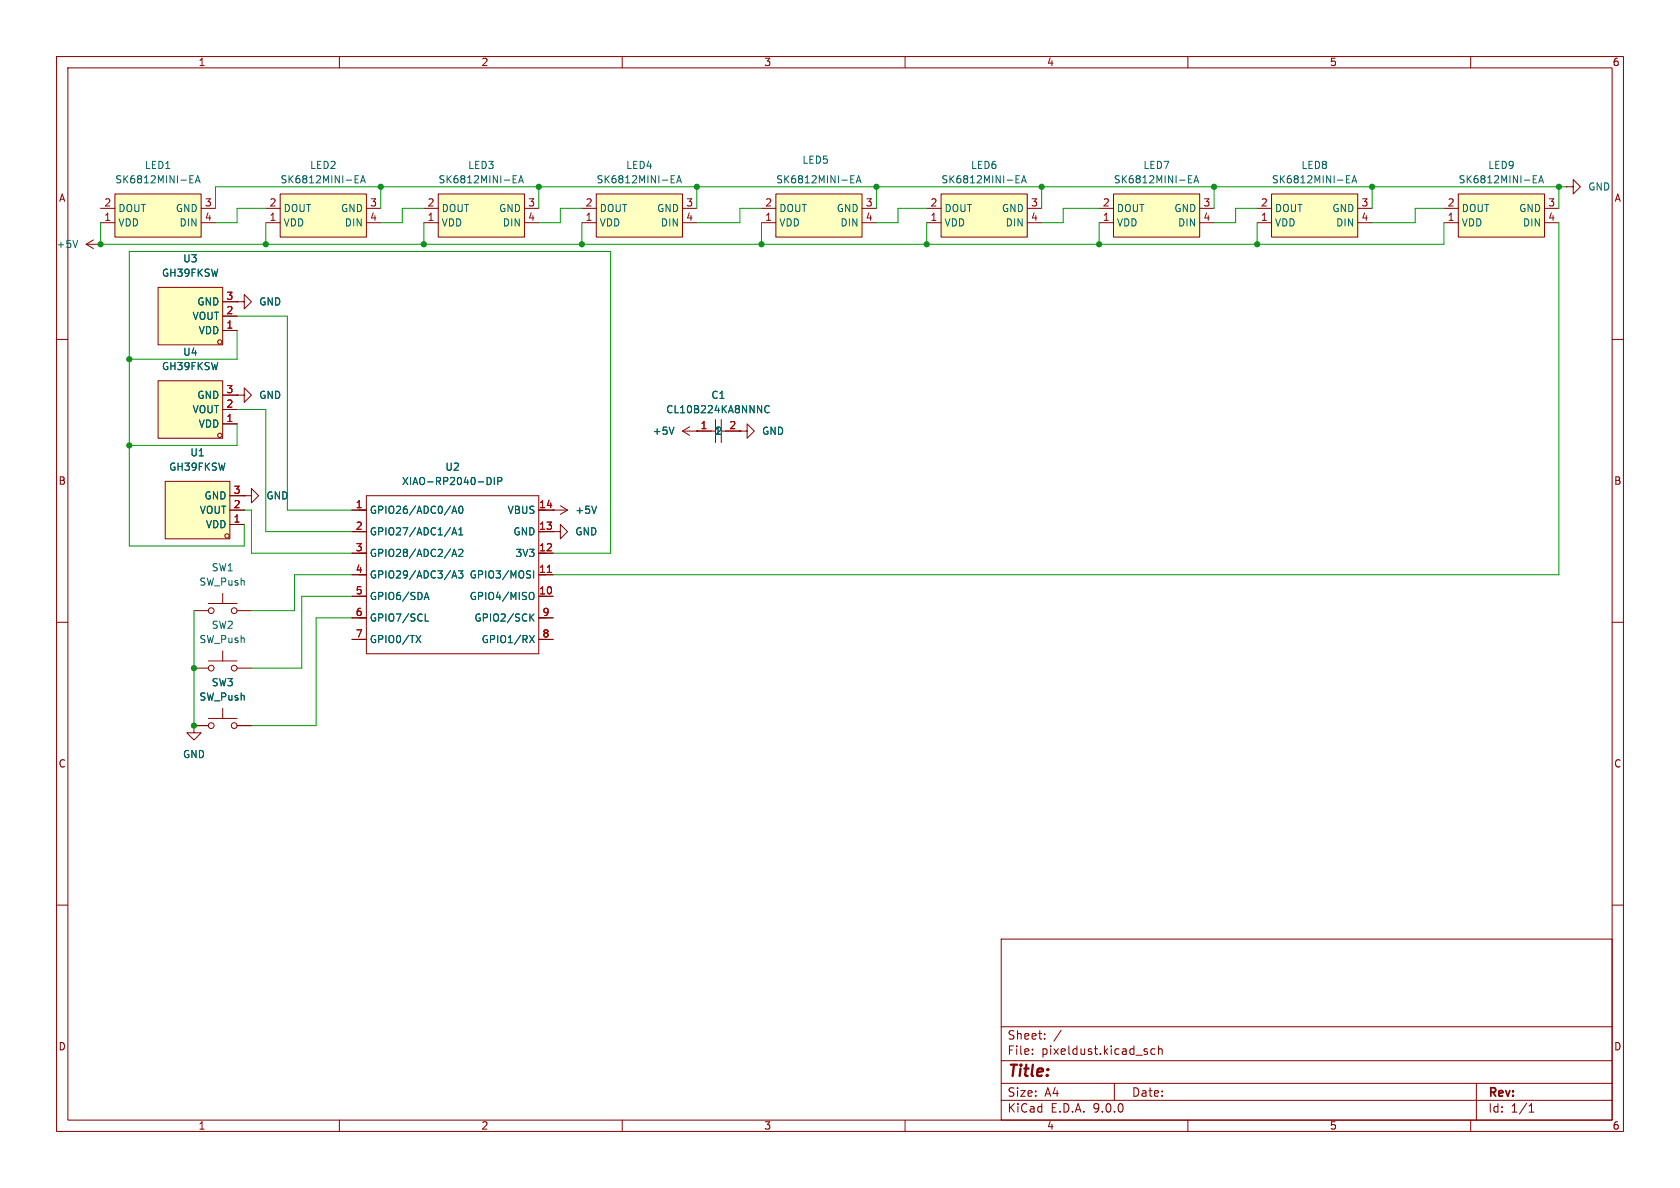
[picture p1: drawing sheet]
(kicad_sch
 (version 20250114)
 (generator "eeschema")
 (generator_version "9.0")
 (paper "A4")
 (lib_symbols
  (symbol "EasyEDA:CL10B224KA8NNNC" (exclude_from_sim no) (in_bom yes) (on_board yes)
   (property "Reference" "C" (at 0 5.08 0) (effects (font (size 1.27 1.27))))
   (property "Value" "CL10B224KA8NNNC" (at 0 -5.08 0) (effects (font (size 1.27 1.27))))
   (property "Footprint" "EasyEDA:C0603" (at 0 -7.62 0) (effects (font (size 1.27 1.27)) (hide yes)))
   (property "Datasheet" "https://lcsc.com/product-detail/Multilayer-Ceramic-Capacitors-MLCC-SMD-SMT_SAMSUNG_CL10B224KA8NNNC_220nF-224-10-25V_C21120.html" (at 0 -10.16 0) (effects (font (size 1.27 1.27)) (hide yes)))
   (property "Description" "" (at 0 0 0) (effects (font (size 1.27 1.27)) (hide yes)))
   (property "LCSC Part" "C21120" (at 0 -12.7 0) (effects (font (size 1.27 1.27)) (hide yes)))
   (symbol "CL10B224KA8NNNC_0_1"
    (polyline (pts (xy -1.27 0) (xy -0.51 0)) (stroke (width 0) (type default)) (fill (type none)))
    (polyline (pts (xy -0.51 2.03) (xy -0.51 -2.03)) (stroke (width 0) (type default)) (fill (type none)))
    (polyline (pts (xy 0.51 2.03) (xy 0.51 -2.03)) (stroke (width 0) (type default)) (fill (type none)))
    (polyline (pts (xy 0.51 0) (xy 1.27 0)) (stroke (width 0) (type default)) (fill (type none)))
    (pin input line (at -3.81 0 0) (length 2.54) (name "1" (effects (font (size 1.27 1.27)))) (number "1" (effects (font (size 1.27 1.27)))))
    (pin input line (at 3.81 0 180) (length 2.54) (name "2" (effects (font (size 1.27 1.27)))) (number "2" (effects (font (size 1.27 1.27))))))
   (embedded_fonts no))
  (symbol "EasyEDA:GH39FKSW" (exclude_from_sim no) (in_bom yes) (on_board yes)
   (property "Reference" "U" (at 0 7.62 0) (effects (font (size 1.27 1.27))))
   (property "Value" "GH39FKSW" (at 0 -7.62 0) (effects (font (size 1.27 1.27))))
   (property "Footprint" "EasyEDA:SOT-23-3_L2.9-W1.3-P1.90-LS2.4-BR" (at 0 -10.16 0) (effects (font (size 1.27 1.27)) (hide yes)))
   (property "Datasheet" "https://lcsc.com/product-detail/Sensors_GoChip-Elec-Tech-Shanghai-GH39FKSW_C266230.html" (at 0 -12.7 0) (effects (font (size 1.27 1.27)) (hide yes)))
   (property "Description" "" (at 0 0 0) (effects (font (size 1.27 1.27)) (hide yes)))
   (property "LCSC Part" "C266230" (at 0 -15.24 0) (effects (font (size 1.27 1.27)) (hide yes)))
   (symbol "GH39FKSW_0_1"
    (rectangle (start -2.54 5.08) (end 8.89 -5.08) (stroke (width 0) (type default)) (fill (type background)))
    (circle (center -2.03 4.57) (radius 0.38) (stroke (width 0) (type default)) (fill (type none)))
    (pin unspecified line (at -5.08 2.54 0) (length 2.54) (name "VDD" (effects (font (size 1.27 1.27)))) (number "1" (effects (font (size 1.27 1.27)))))
    (pin unspecified line (at -5.08 0 0) (length 2.54) (name "VOUT" (effects (font (size 1.27 1.27)))) (number "2" (effects (font (size 1.27 1.27)))))
    (pin unspecified line (at -5.08 -2.54 0) (length 2.54) (name "GND" (effects (font (size 1.27 1.27)))) (number "3" (effects (font (size 1.27 1.27))))))
   (embedded_fonts no))
  (symbol "EasyEDA:SK6812MINI-EA" (exclude_from_sim no) (in_bom yes) (on_board yes)
   (property "Reference" "LED" (at 0 6.35 0) (effects (font (size 1.27 1.27))))
   (property "Value" "SK6812MINI-EA" (at 0 -6.35 0) (effects (font (size 1.27 1.27))))
   (property "Footprint" "EasyEDA:LED-SMD_4P-L3.2-W2.8_SK6812MINI-EA" (at 0 -8.89 0) (effects (font (size 1.27 1.27)) (hide yes)))
   (property "Datasheet" "" (at 0 0 0) (effects (font (size 1.27 1.27)) (hide yes)))
   (property "Description" "" (at 0 0 0) (effects (font (size 1.27 1.27)) (hide yes)))
   (property "LCSC Part" "C5378731" (at 0 -11.43 0) (effects (font (size 1.27 1.27)) (hide yes)))
   (symbol "SK6812MINI-EA_0_1"
    (rectangle (start -7.62 3.81) (end 7.62 -3.81) (stroke (width 0) (type default)) (fill (type background)))
    (pin unspecified line (at -10.16 1.27 0) (length 2.54) (name "DOUT" (effects (font (size 1.27 1.27)))) (number "2" (effects (font (size 1.27 1.27)))))
    (pin unspecified line (at -10.16 -1.27 0) (length 2.54) (name "VDD" (effects (font (size 1.27 1.27)))) (number "1" (effects (font (size 1.27 1.27)))))
    (pin unspecified line (at 10.16 1.27 180) (length 2.54) (name "GND" (effects (font (size 1.27 1.27)))) (number "3" (effects (font (size 1.27 1.27)))))
    (pin unspecified line (at 10.16 -1.27 180) (length 2.54) (name "DIN" (effects (font (size 1.27 1.27)))) (number "4" (effects (font (size 1.27 1.27))))))
   (embedded_fonts no))
  (symbol "Seeed_Studio_XIAO_Series:XIAO-RP2040-DIP" (exclude_from_sim no) (in_bom yes) (on_board yes)
   (property "Reference" "U" (at 0 0 0) (effects (font (size 1.27 1.27))))
   (property "Value" "XIAO-RP2040-DIP" (at 5.334 -1.778 0) (effects (font (size 1.27 1.27))))
   (property "Footprint" "Module:MOUDLE14P-XIAO-DIP-SMD" (at 14.478 -32.258 0) (effects (font (size 1.27 1.27)) (hide yes)))
   (property "Datasheet" "" (at 0 0 0) (effects (font (size 1.27 1.27)) (hide yes)))
   (property "Description" "" (at 0 0 0) (effects (font (size 1.27 1.27)) (hide yes)))
   (symbol "XIAO-RP2040-DIP_1_0"
    (polyline (pts (xy -1.27 -2.54) (xy 29.21 -2.54)) (stroke (width 0.1524) (type solid)) (fill (type none)))
    (polyline (pts (xy -1.27 -5.08) (xy -2.54 -5.08)) (stroke (width 0.1524) (type solid)) (fill (type none)))
    (polyline (pts (xy -1.27 -5.08) (xy -1.27 -2.54)) (stroke (width 0.1524) (type solid)) (fill (type none)))
    (polyline (pts (xy -1.27 -8.89) (xy -2.54 -8.89)) (stroke (width 0.1524) (type solid)) (fill (type none)))
    (polyline (pts (xy -1.27 -8.89) (xy -1.27 -5.08)) (stroke (width 0.1524) (type solid)) (fill (type none)))
    (polyline (pts (xy -1.27 -12.7) (xy -2.54 -12.7)) (stroke (width 0.1524) (type solid)) (fill (type none)))
    (polyline (pts (xy -1.27 -12.7) (xy -1.27 -8.89)) (stroke (width 0.1524) (type solid)) (fill (type none)))
    (polyline (pts (xy -1.27 -16.51) (xy -2.54 -16.51)) (stroke (width 0.1524) (type solid)) (fill (type none)))
    (polyline (pts (xy -1.27 -16.51) (xy -1.27 -12.7)) (stroke (width 0.1524) (type solid)) (fill (type none)))
    (polyline (pts (xy -1.27 -20.32) (xy -2.54 -20.32)) (stroke (width 0.1524) (type solid)) (fill (type none)))
    (polyline (pts (xy -1.27 -24.13) (xy -2.54 -24.13)) (stroke (width 0.1524) (type solid)) (fill (type none)))
    (polyline (pts (xy -1.27 -27.94) (xy -2.54 -27.94)) (stroke (width 0.1524) (type solid)) (fill (type none)))
    (polyline (pts (xy -1.27 -30.48) (xy -1.27 -16.51)) (stroke (width 0.1524) (type solid)) (fill (type none)))
    (polyline (pts (xy 29.21 -2.54) (xy 29.21 -5.08)) (stroke (width 0.1524) (type solid)) (fill (type none)))
    (polyline (pts (xy 29.21 -5.08) (xy 29.21 -8.89)) (stroke (width 0.1524) (type solid)) (fill (type none)))
    (polyline (pts (xy 29.21 -8.89) (xy 29.21 -12.7)) (stroke (width 0.1524) (type solid)) (fill (type none)))
    (polyline (pts (xy 29.21 -12.7) (xy 29.21 -30.48)) (stroke (width 0.1524) (type solid)) (fill (type none)))
    (polyline (pts (xy 29.21 -30.48) (xy -1.27 -30.48)) (stroke (width 0.1524) (type solid)) (fill (type none)))
    (polyline (pts (xy 30.48 -5.08) (xy 29.21 -5.08)) (stroke (width 0.1524) (type solid)) (fill (type none)))
    (polyline (pts (xy 30.48 -8.89) (xy 29.21 -8.89)) (stroke (width 0.1524) (type solid)) (fill (type none)))
    (polyline (pts (xy 30.48 -12.7) (xy 29.21 -12.7)) (stroke (width 0.1524) (type solid)) (fill (type none)))
    (polyline (pts (xy 30.48 -16.51) (xy 29.21 -16.51)) (stroke (width 0.1524) (type solid)) (fill (type none)))
    (polyline (pts (xy 30.48 -20.32) (xy 29.21 -20.32)) (stroke (width 0.1524) (type solid)) (fill (type none)))
    (polyline (pts (xy 30.48 -24.13) (xy 29.21 -24.13)) (stroke (width 0.1524) (type solid)) (fill (type none)))
    (polyline (pts (xy 30.48 -27.94) (xy 29.21 -27.94)) (stroke (width 0.1524) (type solid)) (fill (type none)))
    (pin passive line (at -3.81 -5.08 0) (length 2.54) (name "GPIO26/ADC0/A0" (effects (font (size 1.27 1.27)))) (number "1" (effects (font (size 1.27 1.27)))))
    (pin passive line (at -3.81 -8.89 0) (length 2.54) (name "GPIO27/ADC1/A1" (effects (font (size 1.27 1.27)))) (number "2" (effects (font (size 1.27 1.27)))))
    (pin passive line (at -3.81 -12.7 0) (length 2.54) (name "GPIO28/ADC2/A2" (effects (font (size 1.27 1.27)))) (number "3" (effects (font (size 1.27 1.27)))))
    (pin passive line (at -3.81 -16.51 0) (length 2.54) (name "GPIO29/ADC3/A3" (effects (font (size 1.27 1.27)))) (number "4" (effects (font (size 1.27 1.27)))))
    (pin passive line (at -3.81 -20.32 0) (length 2.54) (name "GPIO6/SDA" (effects (font (size 1.27 1.27)))) (number "5" (effects (font (size 1.27 1.27)))))
    (pin passive line (at -3.81 -24.13 0) (length 2.54) (name "GPIO7/SCL" (effects (font (size 1.27 1.27)))) (number "6" (effects (font (size 1.27 1.27)))))
    (pin passive line (at -3.81 -27.94 0) (length 2.54) (name "GPIO0/TX" (effects (font (size 1.27 1.27)))) (number "7" (effects (font (size 1.27 1.27)))))
    (pin passive line (at 31.75 -5.08 180) (length 2.54) (name "VBUS" (effects (font (size 1.27 1.27)))) (number "14" (effects (font (size 1.27 1.27)))))
    (pin passive line (at 31.75 -8.89 180) (length 2.54) (name "GND" (effects (font (size 1.27 1.27)))) (number "13" (effects (font (size 1.27 1.27)))))
    (pin passive line (at 31.75 -12.7 180) (length 2.54) (name "3V3" (effects (font (size 1.27 1.27)))) (number "12" (effects (font (size 1.27 1.27)))))
    (pin passive line (at 31.75 -16.51 180) (length 2.54) (name "GPIO3/MOSI" (effects (font (size 1.27 1.27)))) (number "11" (effects (font (size 1.27 1.27)))))
    (pin passive line (at 31.75 -20.32 180) (length 2.54) (name "GPIO4/MISO" (effects (font (size 1.27 1.27)))) (number "10" (effects (font (size 1.27 1.27)))))
    (pin passive line (at 31.75 -24.13 180) (length 2.54) (name "GPIO2/SCK" (effects (font (size 1.27 1.27)))) (number "9" (effects (font (size 1.27 1.27)))))
    (pin passive line (at 31.75 -27.94 180) (length 2.54) (name "GPIO1/RX" (effects (font (size 1.27 1.27)))) (number "8" (effects (font (size 1.27 1.27))))))
   (embedded_fonts no))
  (symbol "Switch:SW_Push"
   (pin_numbers (hide yes))
   (pin_names
    (offset 1.016) (hide yes)) (exclude_from_sim no) (in_bom yes) (on_board yes)
   (property "Reference" "SW" (at 1.27 2.54 0) (effects (font (size 1.27 1.27)) (justify left)))
   (property "Value" "SW_Push" (at 0 -1.524 0) (effects (font (size 1.27 1.27))))
   (property "Footprint" "" (at 0 5.08 0) (effects (font (size 1.27 1.27)) (hide yes)))
   (property "Datasheet" "~" (at 0 5.08 0) (effects (font (size 1.27 1.27)) (hide yes)))
   (property "Description" "Push button switch, generic, two pins" (at 0 0 0) (effects (font (size 1.27 1.27)) (hide yes)))
   (symbol "SW_Push_0_1"
    (circle (center -2.032 0) (radius 0.508) (stroke (width 0) (type default)) (fill (type none)))
    (polyline (pts (xy 0 1.27) (xy 0 3.048)) (stroke (width 0) (type default)) (fill (type none)))
    (circle (center 2.032 0) (radius 0.508) (stroke (width 0) (type default)) (fill (type none)))
    (polyline (pts (xy 2.54 1.27) (xy -2.54 1.27)) (stroke (width 0) (type default)) (fill (type none)))
    (pin passive line (at -5.08 0 0) (length 2.54) (name "1" (effects (font (size 1.27 1.27)))) (number "1" (effects (font (size 1.27 1.27)))))
    (pin passive line (at 5.08 0 180) (length 2.54) (name "2" (effects (font (size 1.27 1.27)))) (number "2" (effects (font (size 1.27 1.27))))))
   (embedded_fonts no))
  (symbol "power:+5V"
   (power)
   (pin_numbers (hide yes))
   (pin_names
    (offset 0) (hide yes)) (exclude_from_sim no) (in_bom yes) (on_board yes)
   (property "Reference" "#PWR" (at 0 -3.81 0) (effects (font (size 1.27 1.27)) (hide yes)))
   (property "Value" "+5V" (at 0 3.556 0) (effects (font (size 1.27 1.27))))
   (property "Footprint" "" (at 0 0 0) (effects (font (size 1.27 1.27)) (hide yes)))
   (property "Datasheet" "" (at 0 0 0) (effects (font (size 1.27 1.27)) (hide yes)))
   (property "Description" "Power symbol creates a global label with name \"+5V\"" (at 0 0 0) (effects (font (size 1.27 1.27)) (hide yes)))
   (symbol "+5V_0_1"
    (polyline (pts (xy -0.762 1.27) (xy 0 2.54)) (stroke (width 0) (type default)) (fill (type none)))
    (polyline (pts (xy 0 2.54) (xy 0.762 1.27)) (stroke (width 0) (type default)) (fill (type none)))
    (polyline (pts (xy 0 0) (xy 0 2.54)) (stroke (width 0) (type default)) (fill (type none))))
   (symbol "+5V_1_1"
    (pin power_in line (at 0 0 90) (length 0) (name "~" (effects (font (size 1.27 1.27)))) (number "1" (effects (font (size 1.27 1.27))))))
   (embedded_fonts no))
  (symbol "power:GND"
   (power)
   (pin_numbers (hide yes))
   (pin_names
    (offset 0) (hide yes)) (exclude_from_sim no) (in_bom yes) (on_board yes)
   (property "Reference" "#PWR" (at 0 -6.35 0) (effects (font (size 1.27 1.27)) (hide yes)))
   (property "Value" "GND" (at 0 -3.81 0) (effects (font (size 1.27 1.27))))
   (property "Footprint" "" (at 0 0 0) (effects (font (size 1.27 1.27)) (hide yes)))
   (property "Datasheet" "" (at 0 0 0) (effects (font (size 1.27 1.27)) (hide yes)))
   (property "Description" "Power symbol creates a global label with name \"GND\" , ground" (at 0 0 0) (effects (font (size 1.27 1.27)) (hide yes)))
   (symbol "GND_0_1"
    (polyline (pts (xy 0 0) (xy 0 -1.27) (xy 1.27 -1.27) (xy 0 -2.54) (xy -1.27 -1.27) (xy 0 -1.27)) (stroke (width 0) (type default)) (fill (type none))))
   (symbol "GND_1_1"
    (pin power_in line (at 0 0 270) (length 0) (name "~" (effects (font (size 1.27 1.27)))) (number "1" (effects (font (size 1.27 1.27))))))
   (embedded_fonts no)))
 (junction
  (at 123.19 33.02)
  (diameter 0)
  (color 0 0 0 0))
 (junction
  (at 67.31 33.02)
  (diameter 0)
  (color 0 0 0 0))
 (junction
  (at 22.86 63.5)
  (diameter 0)
  (color 0 0 0 0))
 (junction
  (at 74.93 43.18)
  (diameter 0)
  (color 0 0 0 0))
 (junction
  (at 184.15 33.02)
  (diameter 0)
  (color 0 0 0 0))
 (junction
  (at 214.63 33.02)
  (diameter 0)
  (color 0 0 0 0))
 (junction
  (at 242.57 33.02)
  (diameter 0)
  (color 0 0 0 0))
 (junction
  (at 46.99 43.18)
  (diameter 0)
  (color 0 0 0 0))
 (junction
  (at 275.59 33.02)
  (diameter 0)
  (color 0 0 0 0))
 (junction
  (at 134.62 43.18)
  (diameter 0)
  (color 0 0 0 0))
 (junction
  (at 95.25 33.02)
  (diameter 0)
  (color 0 0 0 0))
 (junction
  (at 194.31 43.18)
  (diameter 0)
  (color 0 0 0 0))
 (junction
  (at 222.25 43.18)
  (diameter 0)
  (color 0 0 0 0))
 (junction
  (at 34.29 118.11)
  (diameter 0)
  (color 0 0 0 0))
 (junction
  (at 34.29 128.27)
  (diameter 0)
  (color 0 0 0 0))
 (junction
  (at 102.87 43.18)
  (diameter 0)
  (color 0 0 0 0))
 (junction
  (at 22.86 78.74)
  (diameter 0)
  (color 0 0 0 0))
 (junction
  (at 17.78 43.18)
  (diameter 0)
  (color 0 0 0 0))
 (junction
  (at 154.94 33.02)
  (diameter 0)
  (color 0 0 0 0))
 (junction
  (at 163.83 43.18)
  (diameter 0)
  (color 0 0 0 0))
 (wire
  (pts (xy 163.83 43.18) (xy 194.31 43.18))
  (stroke (width 0) (type default)))
 (wire
  (pts (xy 130.81 39.37) (xy 130.81 36.83))
  (stroke (width 0) (type default)))
 (wire
  (pts (xy 95.25 39.37) (xy 99.06 39.37))
  (stroke (width 0) (type default)))
 (wire
  (pts (xy 34.29 118.11) (xy 34.29 128.27))
  (stroke (width 0) (type default)))
 (wire
  (pts (xy 44.45 90.17) (xy 44.45 97.79))
  (stroke (width 0) (type default)))
 (wire
  (pts (xy 107.95 44.45) (xy 107.95 97.79))
  (stroke (width 0) (type default)))
 (wire
  (pts (xy 255.27 43.18) (xy 255.27 39.37))
  (stroke (width 0) (type default)))
 (wire
  (pts (xy 74.93 43.18) (xy 102.87 43.18))
  (stroke (width 0) (type default)))
 (wire
  (pts (xy 22.86 78.74) (xy 22.86 96.52))
  (stroke (width 0) (type default)))
 (wire
  (pts (xy 52.07 101.6) (xy 62.23 101.6))
  (stroke (width 0) (type default)))
 (wire
  (pts (xy 194.31 43.18) (xy 194.31 39.37))
  (stroke (width 0) (type default)))
 (wire
  (pts (xy 22.86 63.5) (xy 22.86 78.74))
  (stroke (width 0) (type default)))
 (wire
  (pts (xy 123.19 33.02) (xy 123.19 36.83))
  (stroke (width 0) (type default)))
 (wire
  (pts (xy 52.07 107.95) (xy 52.07 101.6))
  (stroke (width 0) (type default)))
 (wire
  (pts (xy 41.91 58.42) (xy 41.91 63.5))
  (stroke (width 0) (type default)))
 (wire
  (pts (xy 38.1 33.02) (xy 67.31 33.02))
  (stroke (width 0) (type default)))
 (wire
  (pts (xy 53.34 105.41) (xy 53.34 118.11))
  (stroke (width 0) (type default)))
 (wire
  (pts (xy 43.18 90.17) (xy 44.45 90.17))
  (stroke (width 0) (type default)))
 (wire
  (pts (xy 41.91 39.37) (xy 41.91 36.83))
  (stroke (width 0) (type default)))
 (wire
  (pts (xy 214.63 33.02) (xy 214.63 36.83))
  (stroke (width 0) (type default)))
 (wire
  (pts (xy 55.88 109.22) (xy 55.88 128.27))
  (stroke (width 0) (type default)))
 (wire
  (pts (xy 130.81 36.83) (xy 134.62 36.83))
  (stroke (width 0) (type default)))
 (wire
  (pts (xy 95.25 33.02) (xy 123.19 33.02))
  (stroke (width 0) (type default)))
 (wire
  (pts (xy 214.63 33.02) (xy 242.57 33.02))
  (stroke (width 0) (type default)))
 (wire
  (pts (xy 218.44 36.83) (xy 222.25 36.83))
  (stroke (width 0) (type default)))
 (wire
  (pts (xy 102.87 43.18) (xy 134.62 43.18))
  (stroke (width 0) (type default)))
 (wire
  (pts (xy 46.99 43.18) (xy 46.99 39.37))
  (stroke (width 0) (type default)))
 (wire
  (pts (xy 71.12 36.83) (xy 74.93 36.83))
  (stroke (width 0) (type default)))
 (wire
  (pts (xy 158.75 36.83) (xy 163.83 36.83))
  (stroke (width 0) (type default)))
 (wire
  (pts (xy 46.99 72.39) (xy 46.99 93.98))
  (stroke (width 0) (type default)))
 (wire
  (pts (xy 46.99 93.98) (xy 62.23 93.98))
  (stroke (width 0) (type default)))
 (wire
  (pts (xy 44.45 97.79) (xy 62.23 97.79))
  (stroke (width 0) (type default)))
 (wire
  (pts (xy 99.06 39.37) (xy 99.06 36.83))
  (stroke (width 0) (type default)))
 (wire
  (pts (xy 242.57 39.37) (xy 250.19 39.37))
  (stroke (width 0) (type default)))
 (wire
  (pts (xy 134.62 43.18) (xy 134.62 39.37))
  (stroke (width 0) (type default)))
 (wire
  (pts (xy 67.31 33.02) (xy 67.31 36.83))
  (stroke (width 0) (type default)))
 (wire
  (pts (xy 184.15 39.37) (xy 187.96 39.37))
  (stroke (width 0) (type default)))
 (wire
  (pts (xy 242.57 33.02) (xy 275.59 33.02))
  (stroke (width 0) (type default)))
 (wire
  (pts (xy 53.34 105.41) (xy 62.23 105.41))
  (stroke (width 0) (type default)))
 (wire
  (pts (xy 71.12 39.37) (xy 71.12 36.83))
  (stroke (width 0) (type default)))
 (wire
  (pts (xy 275.59 39.37) (xy 275.59 101.6))
  (stroke (width 0) (type default)))
 (wire
  (pts (xy 242.57 33.02) (xy 242.57 36.83))
  (stroke (width 0) (type default)))
 (wire
  (pts (xy 250.19 39.37) (xy 250.19 36.83))
  (stroke (width 0) (type default)))
 (wire
  (pts (xy 214.63 39.37) (xy 218.44 39.37))
  (stroke (width 0) (type default)))
 (wire
  (pts (xy 275.59 101.6) (xy 97.79 101.6))
  (stroke (width 0) (type default)))
 (wire
  (pts (xy 250.19 36.83) (xy 255.27 36.83))
  (stroke (width 0) (type default)))
 (wire
  (pts (xy 38.1 39.37) (xy 41.91 39.37))
  (stroke (width 0) (type default)))
 (wire
  (pts (xy 22.86 44.45) (xy 22.86 63.5))
  (stroke (width 0) (type default)))
 (wire
  (pts (xy 22.86 44.45) (xy 107.95 44.45))
  (stroke (width 0) (type default)))
 (wire
  (pts (xy 46.99 43.18) (xy 74.93 43.18))
  (stroke (width 0) (type default)))
 (wire
  (pts (xy 123.19 33.02) (xy 154.94 33.02))
  (stroke (width 0) (type default)))
 (wire
  (pts (xy 275.59 33.02) (xy 275.59 36.83))
  (stroke (width 0) (type default)))
 (wire
  (pts (xy 99.06 36.83) (xy 102.87 36.83))
  (stroke (width 0) (type default)))
 (wire
  (pts (xy 41.91 72.39) (xy 46.99 72.39))
  (stroke (width 0) (type default)))
 (wire
  (pts (xy 43.18 96.52) (xy 22.86 96.52))
  (stroke (width 0) (type default)))
 (wire
  (pts (xy 44.45 107.95) (xy 52.07 107.95))
  (stroke (width 0) (type default)))
 (wire
  (pts (xy 107.95 97.79) (xy 97.79 97.79))
  (stroke (width 0) (type default)))
 (wire
  (pts (xy 17.78 39.37) (xy 17.78 43.18))
  (stroke (width 0) (type default)))
 (wire
  (pts (xy 50.8 55.88) (xy 50.8 90.17))
  (stroke (width 0) (type default)))
 (wire
  (pts (xy 55.88 128.27) (xy 44.45 128.27))
  (stroke (width 0) (type default)))
 (wire
  (pts (xy 41.91 63.5) (xy 22.86 63.5))
  (stroke (width 0) (type default)))
 (wire
  (pts (xy 123.19 39.37) (xy 130.81 39.37))
  (stroke (width 0) (type default)))
 (wire
  (pts (xy 163.83 43.18) (xy 163.83 39.37))
  (stroke (width 0) (type default)))
 (wire
  (pts (xy 53.34 118.11) (xy 44.45 118.11))
  (stroke (width 0) (type default)))
 (wire
  (pts (xy 62.23 109.22) (xy 55.88 109.22))
  (stroke (width 0) (type default)))
 (wire
  (pts (xy 154.94 33.02) (xy 154.94 36.83))
  (stroke (width 0) (type default)))
 (wire
  (pts (xy 184.15 33.02) (xy 214.63 33.02))
  (stroke (width 0) (type default)))
 (wire
  (pts (xy 134.62 43.18) (xy 163.83 43.18))
  (stroke (width 0) (type default)))
 (wire
  (pts (xy 187.96 36.83) (xy 194.31 36.83))
  (stroke (width 0) (type default)))
 (wire
  (pts (xy 222.25 43.18) (xy 255.27 43.18))
  (stroke (width 0) (type default)))
 (wire
  (pts (xy 74.93 39.37) (xy 74.93 43.18))
  (stroke (width 0) (type default)))
 (wire
  (pts (xy 95.25 33.02) (xy 95.25 36.83))
  (stroke (width 0) (type default)))
 (wire
  (pts (xy 41.91 36.83) (xy 46.99 36.83))
  (stroke (width 0) (type default)))
 (wire
  (pts (xy 154.94 39.37) (xy 158.75 39.37))
  (stroke (width 0) (type default)))
 (wire
  (pts (xy 17.78 43.18) (xy 46.99 43.18))
  (stroke (width 0) (type default)))
 (wire
  (pts (xy 41.91 74.93) (xy 41.91 78.74))
  (stroke (width 0) (type default)))
 (wire
  (pts (xy 38.1 36.83) (xy 38.1 33.02))
  (stroke (width 0) (type default)))
 (wire
  (pts (xy 102.87 43.18) (xy 102.87 39.37))
  (stroke (width 0) (type default)))
 (wire
  (pts (xy 187.96 39.37) (xy 187.96 36.83))
  (stroke (width 0) (type default)))
 (wire
  (pts (xy 50.8 90.17) (xy 62.23 90.17))
  (stroke (width 0) (type default)))
 (wire
  (pts (xy 154.94 33.02) (xy 184.15 33.02))
  (stroke (width 0) (type default)))
 (wire
  (pts (xy 184.15 33.02) (xy 184.15 36.83))
  (stroke (width 0) (type default)))
 (wire
  (pts (xy 67.31 39.37) (xy 71.12 39.37))
  (stroke (width 0) (type default)))
 (wire
  (pts (xy 218.44 39.37) (xy 218.44 36.83))
  (stroke (width 0) (type default)))
 (wire
  (pts (xy 158.75 39.37) (xy 158.75 36.83))
  (stroke (width 0) (type default)))
 (wire
  (pts (xy 194.31 43.18) (xy 222.25 43.18))
  (stroke (width 0) (type default)))
 (wire
  (pts (xy 34.29 107.95) (xy 34.29 118.11))
  (stroke (width 0) (type default)))
 (wire
  (pts (xy 41.91 55.88) (xy 50.8 55.88))
  (stroke (width 0) (type default)))
 (wire
  (pts (xy 43.18 92.71) (xy 43.18 96.52))
  (stroke (width 0) (type default)))
 (wire
  (pts (xy 222.25 43.18) (xy 222.25 39.37))
  (stroke (width 0) (type default)))
 (wire
  (pts (xy 276.86 33.02) (xy 275.59 33.02))
  (stroke (width 0) (type default)))
 (wire
  (pts (xy 41.91 78.74) (xy 22.86 78.74))
  (stroke (width 0) (type default)))
 (wire
  (pts (xy 67.31 33.02) (xy 95.25 33.02))
  (stroke (width 0) (type default)))
 (symbol
  (lib_id "Switch:SW_Push")
  (at 39.37 128.27 0)
  (unit 1)
  (exclude_from_sim no)
  (in_bom yes)
  (on_board yes)
  (dnp no)
  (fields_autoplaced yes)
  (property "Reference" "SW3" (at 39.37 120.65 0) (effects (font (size 1.27 1.27))))
  (property "Value" "SW_Push" (at 39.37 123.19 0) (effects (font (size 1.27 1.27))))
  (property "Footprint" "Button_Switch_Keyboard:SW_Cherry_MX_1.00u_PCB" (at 39.37 123.19 0) (effects (font (size 1.27 1.27)) (hide yes)))
  (property "Datasheet" "~" (at 39.37 123.19 0) (effects (font (size 1.27 1.27)) (hide yes)))
  (property "Description" "Push button switch, generic, two pins" (at 39.37 128.27 0) (effects (font (size 1.27 1.27)) (hide yes)))
  (pin "2")
  (pin "1"))
 (symbol
  (lib_id "power:GND")
  (at 130.81 76.2 90)
  (unit 1)
  (exclude_from_sim no)
  (in_bom yes)
  (on_board yes)
  (dnp no)
  (fields_autoplaced yes)
  (property "Reference" "#PWR018" (at 137.16 76.2 0) (effects (font (size 1.27 1.27)) (hide yes)))
  (property "Value" "GND" (at 134.62 76.1999 90) (effects (font (size 1.27 1.27)) (justify right)))
  (property "Footprint" "" (at 130.81 76.2 0) (effects (font (size 1.27 1.27)) (hide yes)))
  (property "Datasheet" "" (at 130.81 76.2 0) (effects (font (size 1.27 1.27)) (hide yes)))
  (property "Description" "Power symbol creates a global label with name \"GND\" , ground" (at 130.81 76.2 0) (effects (font (size 1.27 1.27)) (hide yes)))
  (pin "1"))
 (symbol
  (lib_id "EasyEDA:GH39FKSW")
  (at 38.1 90.17 180)
  (unit 1)
  (exclude_from_sim no)
  (in_bom yes)
  (on_board yes)
  (dnp no)
  (fields_autoplaced yes)
  (property "Reference" "U1" (at 34.925 80.01 0) (effects (font (size 1.27 1.27))))
  (property "Value" "GH39FKSW" (at 34.925 82.55 0) (effects (font (size 1.27 1.27))))
  (property "Footprint" "EasyEDA:SOT-23-3_L2.9-W1.3-P1.90-LS2.4-BR" (at 38.1 80.01 0) (effects (font (size 1.27 1.27)) (hide yes)))
  (property "Datasheet" "https://lcsc.com/product-detail/Sensors_GoChip-Elec-Tech-Shanghai-GH39FKSW_C266230.html" (at 38.1 77.47 0) (effects (font (size 1.27 1.27)) (hide yes)))
  (property "Description" "" (at 38.1 90.17 0) (effects (font (size 1.27 1.27)) (hide yes)))
  (property "LCSC Part" "C266230" (at 38.1 74.93 0) (effects (font (size 1.27 1.27)) (hide yes)))
  (pin "1")
  (pin "2")
  (pin "3"))
 (symbol
  (lib_id "power:GND")
  (at 41.91 69.85 90)
  (unit 1)
  (exclude_from_sim no)
  (in_bom yes)
  (on_board yes)
  (dnp no)
  (fields_autoplaced yes)
  (property "Reference" "#PWR024" (at 48.26 69.85 0) (effects (font (size 1.27 1.27)) (hide yes)))
  (property "Value" "GND" (at 45.72 69.8499 90) (effects (font (size 1.27 1.27)) (justify right)))
  (property "Footprint" "" (at 41.91 69.85 0) (effects (font (size 1.27 1.27)) (hide yes)))
  (property "Datasheet" "" (at 41.91 69.85 0) (effects (font (size 1.27 1.27)) (hide yes)))
  (property "Description" "Power symbol creates a global label with name \"GND\" , ground" (at 41.91 69.85 0) (effects (font (size 1.27 1.27)) (hide yes)))
  (pin "1"))
 (symbol
  (lib_id "power:GND")
  (at 43.18 87.63 90)
  (unit 1)
  (exclude_from_sim no)
  (in_bom yes)
  (on_board yes)
  (dnp no)
  (fields_autoplaced yes)
  (property "Reference" "#PWR023" (at 49.53 87.63 0) (effects (font (size 1.27 1.27)) (hide yes)))
  (property "Value" "GND" (at 46.99 87.6299 90) (effects (font (size 1.27 1.27)) (justify right)))
  (property "Footprint" "" (at 43.18 87.63 0) (effects (font (size 1.27 1.27)) (hide yes)))
  (property "Datasheet" "" (at 43.18 87.63 0) (effects (font (size 1.27 1.27)) (hide yes)))
  (property "Description" "Power symbol creates a global label with name \"GND\" , ground" (at 43.18 87.63 0) (effects (font (size 1.27 1.27)) (hide yes)))
  (pin "1"))
 (symbol
  (lib_id "EasyEDA:GH39FKSW")
  (at 36.83 72.39 180)
  (unit 1)
  (exclude_from_sim no)
  (in_bom yes)
  (on_board yes)
  (dnp no)
  (fields_autoplaced yes)
  (property "Reference" "U4" (at 33.655 62.23 0) (effects (font (size 1.27 1.27))))
  (property "Value" "GH39FKSW" (at 33.655 64.77 0) (effects (font (size 1.27 1.27))))
  (property "Footprint" "EasyEDA:SOT-23-3_L2.9-W1.3-P1.90-LS2.4-BR" (at 36.83 62.23 0) (effects (font (size 1.27 1.27)) (hide yes)))
  (property "Datasheet" "https://lcsc.com/product-detail/Sensors_GoChip-Elec-Tech-Shanghai-GH39FKSW_C266230.html" (at 36.83 59.69 0) (effects (font (size 1.27 1.27)) (hide yes)))
  (property "Description" "" (at 36.83 72.39 0) (effects (font (size 1.27 1.27)) (hide yes)))
  (property "LCSC Part" "C266230" (at 36.83 57.15 0) (effects (font (size 1.27 1.27)) (hide yes)))
  (pin "3")
  (pin "1")
  (pin "2"))
 (symbol
  (lib_id "EasyEDA:SK6812MINI-EA")
  (at 57.15 38.1 0)
  (unit 1)
  (exclude_from_sim no)
  (in_bom yes)
  (on_board yes)
  (dnp no)
  (fields_autoplaced yes)
  (property "Reference" "LED2" (at 57.15 29.21 0) (effects (font (size 1.27 1.27))))
  (property "Value" "SK6812MINI-EA" (at 57.15 31.75 0) (effects (font (size 1.27 1.27))))
  (property "Footprint" "EasyEDA:LED-SMD_4P-L3.2-W2.8_SK6812MINI-EA" (at 57.15 46.99 0) (effects (font (size 1.27 1.27)) (hide yes)))
  (property "Datasheet" "" (at 57.15 38.1 0) (effects (font (size 1.27 1.27)) (hide yes)))
  (property "Description" "" (at 57.15 38.1 0) (effects (font (size 1.27 1.27)) (hide yes)))
  (property "LCSC Part" "C5378731" (at 57.15 49.53 0) (effects (font (size 1.27 1.27)) (hide yes)))
  (pin "3")
  (pin "2")
  (pin "4")
  (pin "1"))
 (symbol
  (lib_id "EasyEDA:SK6812MINI-EA")
  (at 204.47 38.1 0)
  (unit 1)
  (exclude_from_sim no)
  (in_bom yes)
  (on_board yes)
  (dnp no)
  (fields_autoplaced yes)
  (property "Reference" "LED7" (at 204.47 29.21 0) (effects (font (size 1.27 1.27))))
  (property "Value" "SK6812MINI-EA" (at 204.47 31.75 0) (effects (font (size 1.27 1.27))))
  (property "Footprint" "EasyEDA:LED-SMD_4P-L3.2-W2.8_SK6812MINI-EA" (at 204.47 46.99 0) (effects (font (size 1.27 1.27)) (hide yes)))
  (property "Datasheet" "" (at 204.47 38.1 0) (effects (font (size 1.27 1.27)) (hide yes)))
  (property "Description" "" (at 204.47 38.1 0) (effects (font (size 1.27 1.27)) (hide yes)))
  (property "LCSC Part" "C5378731" (at 204.47 49.53 0) (effects (font (size 1.27 1.27)) (hide yes)))
  (pin "3")
  (pin "2")
  (pin "4")
  (pin "1"))
 (symbol
  (lib_id "EasyEDA:SK6812MINI-EA")
  (at 113.03 38.1 0)
  (unit 1)
  (exclude_from_sim no)
  (in_bom yes)
  (on_board yes)
  (dnp no)
  (fields_autoplaced yes)
  (property "Reference" "LED4" (at 113.03 29.21 0) (effects (font (size 1.27 1.27))))
  (property "Value" "SK6812MINI-EA" (at 113.03 31.75 0) (effects (font (size 1.27 1.27))))
  (property "Footprint" "EasyEDA:LED-SMD_4P-L3.2-W2.8_SK6812MINI-EA" (at 113.03 46.99 0) (effects (font (size 1.27 1.27)) (hide yes)))
  (property "Datasheet" "" (at 113.03 38.1 0) (effects (font (size 1.27 1.27)) (hide yes)))
  (property "Description" "" (at 113.03 38.1 0) (effects (font (size 1.27 1.27)) (hide yes)))
  (property "LCSC Part" "C5378731" (at 113.03 49.53 0) (effects (font (size 1.27 1.27)) (hide yes)))
  (pin "3")
  (pin "2")
  (pin "4")
  (pin "1"))
 (symbol
  (lib_id "EasyEDA:CL10B224KA8NNNC")
  (at 127 76.2 0)
  (unit 1)
  (exclude_from_sim no)
  (in_bom yes)
  (on_board yes)
  (dnp no)
  (fields_autoplaced yes)
  (property "Reference" "C1" (at 127 69.85 0) (effects (font (size 1.27 1.27))))
  (property "Value" "CL10B224KA8NNNC" (at 127 72.39 0) (effects (font (size 1.27 1.27))))
  (property "Footprint" "EasyEDA:C0603" (at 127 83.82 0) (effects (font (size 1.27 1.27)) (hide yes)))
  (property "Datasheet" "https://lcsc.com/product-detail/Multilayer-Ceramic-Capacitors-MLCC-SMD-SMT_SAMSUNG_CL10B224KA8NNNC_220nF-224-10-25V_C21120.html" (at 127 86.36 0) (effects (font (size 1.27 1.27)) (hide yes)))
  (property "Description" "" (at 127 76.2 0) (effects (font (size 1.27 1.27)) (hide yes)))
  (property "LCSC Part" "C21120" (at 127 88.9 0) (effects (font (size 1.27 1.27)) (hide yes)))
  (pin "1")
  (pin "2"))
 (symbol
  (lib_id "EasyEDA:SK6812MINI-EA")
  (at 232.41 38.1 0)
  (unit 1)
  (exclude_from_sim no)
  (in_bom yes)
  (on_board yes)
  (dnp no)
  (fields_autoplaced yes)
  (property "Reference" "LED8" (at 232.41 29.21 0) (effects (font (size 1.27 1.27))))
  (property "Value" "SK6812MINI-EA" (at 232.41 31.75 0) (effects (font (size 1.27 1.27))))
  (property "Footprint" "EasyEDA:LED-SMD_4P-L3.2-W2.8_SK6812MINI-EA" (at 232.41 46.99 0) (effects (font (size 1.27 1.27)) (hide yes)))
  (property "Datasheet" "" (at 232.41 38.1 0) (effects (font (size 1.27 1.27)) (hide yes)))
  (property "Description" "" (at 232.41 38.1 0) (effects (font (size 1.27 1.27)) (hide yes)))
  (property "LCSC Part" "C5378731" (at 232.41 49.53 0) (effects (font (size 1.27 1.27)) (hide yes)))
  (pin "3")
  (pin "2")
  (pin "4")
  (pin "1"))
 (symbol
  (lib_id "power:+5V")
  (at 17.78 43.18 90)
  (unit 1)
  (exclude_from_sim no)
  (in_bom yes)
  (on_board yes)
  (dnp no)
  (fields_autoplaced yes)
  (property "Reference" "#PWR022" (at 21.59 43.18 0) (effects (font (size 1.27 1.27)) (hide yes)))
  (property "Value" "+5V" (at 13.97 43.1799 90) (effects (font (size 1.27 1.27)) (justify left)))
  (property "Footprint" "" (at 17.78 43.18 0) (effects (font (size 1.27 1.27)) (hide yes)))
  (property "Datasheet" "" (at 17.78 43.18 0) (effects (font (size 1.27 1.27)) (hide yes)))
  (property "Description" "Power symbol creates a global label with name \"+5V\"" (at 17.78 43.18 0) (effects (font (size 1.27 1.27)) (hide yes)))
  (pin "1"))
 (symbol
  (lib_id "EasyEDA:SK6812MINI-EA")
  (at 27.94 38.1 0)
  (unit 1)
  (exclude_from_sim no)
  (in_bom yes)
  (on_board yes)
  (dnp no)
  (fields_autoplaced yes)
  (property "Reference" "LED1" (at 27.94 29.21 0) (effects (font (size 1.27 1.27))))
  (property "Value" "SK6812MINI-EA" (at 27.94 31.75 0) (effects (font (size 1.27 1.27))))
  (property "Footprint" "EasyEDA:LED-SMD_4P-L3.2-W2.8_SK6812MINI-EA" (at 27.94 46.99 0) (effects (font (size 1.27 1.27)) (hide yes)))
  (property "Datasheet" "" (at 27.94 38.1 0) (effects (font (size 1.27 1.27)) (hide yes)))
  (property "Description" "" (at 27.94 38.1 0) (effects (font (size 1.27 1.27)) (hide yes)))
  (property "LCSC Part" "C5378731" (at 27.94 49.53 0) (effects (font (size 1.27 1.27)) (hide yes)))
  (pin "3")
  (pin "2")
  (pin "4")
  (pin "1"))
 (symbol
  (lib_id "power:GND")
  (at 34.29 128.27 0)
  (unit 1)
  (exclude_from_sim no)
  (in_bom yes)
  (on_board yes)
  (dnp no)
  (fields_autoplaced yes)
  (property "Reference" "#PWR026" (at 34.29 134.62 0) (effects (font (size 1.27 1.27)) (hide yes)))
  (property "Value" "GND" (at 34.29 133.35 0) (effects (font (size 1.27 1.27))))
  (property "Footprint" "" (at 34.29 128.27 0) (effects (font (size 1.27 1.27)) (hide yes)))
  (property "Datasheet" "" (at 34.29 128.27 0) (effects (font (size 1.27 1.27)) (hide yes)))
  (property "Description" "Power symbol creates a global label with name \"GND\" , ground" (at 34.29 128.27 0) (effects (font (size 1.27 1.27)) (hide yes)))
  (pin "1"))
 (symbol
  (lib_id "power:+5V")
  (at 123.19 76.2 90)
  (unit 1)
  (exclude_from_sim no)
  (in_bom yes)
  (on_board yes)
  (dnp no)
  (fields_autoplaced yes)
  (property "Reference" "#PWR019" (at 127 76.2 0) (effects (font (size 1.27 1.27)) (hide yes)))
  (property "Value" "+5V" (at 119.38 76.1999 90) (effects (font (size 1.27 1.27)) (justify left)))
  (property "Footprint" "" (at 123.19 76.2 0) (effects (font (size 1.27 1.27)) (hide yes)))
  (property "Datasheet" "" (at 123.19 76.2 0) (effects (font (size 1.27 1.27)) (hide yes)))
  (property "Description" "Power symbol creates a global label with name \"+5V\"" (at 123.19 76.2 0) (effects (font (size 1.27 1.27)) (hide yes)))
  (pin "1"))
 (symbol
  (lib_id "power:GND")
  (at 41.91 53.34 90)
  (unit 1)
  (exclude_from_sim no)
  (in_bom yes)
  (on_board yes)
  (dnp no)
  (fields_autoplaced yes)
  (property "Reference" "#PWR025" (at 48.26 53.34 0) (effects (font (size 1.27 1.27)) (hide yes)))
  (property "Value" "GND" (at 45.72 53.3399 90) (effects (font (size 1.27 1.27)) (justify right)))
  (property "Footprint" "" (at 41.91 53.34 0) (effects (font (size 1.27 1.27)) (hide yes)))
  (property "Datasheet" "" (at 41.91 53.34 0) (effects (font (size 1.27 1.27)) (hide yes)))
  (property "Description" "Power symbol creates a global label with name \"GND\" , ground" (at 41.91 53.34 0) (effects (font (size 1.27 1.27)) (hide yes)))
  (pin "1"))
 (symbol
  (lib_id "EasyEDA:SK6812MINI-EA")
  (at 173.99 38.1 0)
  (unit 1)
  (exclude_from_sim no)
  (in_bom yes)
  (on_board yes)
  (dnp no)
  (fields_autoplaced yes)
  (property "Reference" "LED6" (at 173.99 29.21 0) (effects (font (size 1.27 1.27))))
  (property "Value" "SK6812MINI-EA" (at 173.99 31.75 0) (effects (font (size 1.27 1.27))))
  (property "Footprint" "EasyEDA:LED-SMD_4P-L3.2-W2.8_SK6812MINI-EA" (at 173.99 46.99 0) (effects (font (size 1.27 1.27)) (hide yes)))
  (property "Datasheet" "" (at 173.99 38.1 0) (effects (font (size 1.27 1.27)) (hide yes)))
  (property "Description" "" (at 173.99 38.1 0) (effects (font (size 1.27 1.27)) (hide yes)))
  (property "LCSC Part" "C5378731" (at 173.99 49.53 0) (effects (font (size 1.27 1.27)) (hide yes)))
  (pin "3")
  (pin "2")
  (pin "4")
  (pin "1"))
 (symbol
  (lib_id "EasyEDA:SK6812MINI-EA")
  (at 85.09 38.1 0)
  (unit 1)
  (exclude_from_sim no)
  (in_bom yes)
  (on_board yes)
  (dnp no)
  (fields_autoplaced yes)
  (property "Reference" "LED3" (at 85.09 29.21 0) (effects (font (size 1.27 1.27))))
  (property "Value" "SK6812MINI-EA" (at 85.09 31.75 0) (effects (font (size 1.27 1.27))))
  (property "Footprint" "EasyEDA:LED-SMD_4P-L3.2-W2.8_SK6812MINI-EA" (at 85.09 46.99 0) (effects (font (size 1.27 1.27)) (hide yes)))
  (property "Datasheet" "" (at 85.09 38.1 0) (effects (font (size 1.27 1.27)) (hide yes)))
  (property "Description" "" (at 85.09 38.1 0) (effects (font (size 1.27 1.27)) (hide yes)))
  (property "LCSC Part" "C5378731" (at 85.09 49.53 0) (effects (font (size 1.27 1.27)) (hide yes)))
  (pin "3")
  (pin "2")
  (pin "4")
  (pin "1"))
 (symbol
  (lib_id "EasyEDA:SK6812MINI-EA")
  (at 144.78 38.1 0)
  (unit 1)
  (exclude_from_sim no)
  (in_bom yes)
  (on_board yes)
  (dnp no)
  (property "Reference" "LED5" (at 144.1823 28.282 0) (effects (font (size 1.27 1.27))))
  (property "Value" "SK6812MINI-EA" (at 144.78 31.75 0) (effects (font (size 1.27 1.27))))
  (property "Footprint" "EasyEDA:LED-SMD_4P-L3.2-W2.8_SK6812MINI-EA" (at 144.78 46.99 0) (effects (font (size 1.27 1.27)) (hide yes)))
  (property "Datasheet" "" (at 144.78 38.1 0) (effects (font (size 1.27 1.27)) (hide yes)))
  (property "Description" "" (at 144.78 38.1 0) (effects (font (size 1.27 1.27)) (hide yes)))
  (property "LCSC Part" "C5378731" (at 144.78 49.53 0) (effects (font (size 1.27 1.27)) (hide yes)))
  (pin "3")
  (pin "2")
  (pin "4")
  (pin "1"))
 (symbol
  (lib_id "power:GND")
  (at 97.79 93.98 90)
  (unit 1)
  (exclude_from_sim no)
  (in_bom yes)
  (on_board yes)
  (dnp no)
  (fields_autoplaced yes)
  (property "Reference" "#PWR021" (at 104.14 93.98 0) (effects (font (size 1.27 1.27)) (hide yes)))
  (property "Value" "GND" (at 101.6 93.9799 90) (effects (font (size 1.27 1.27)) (justify right)))
  (property "Footprint" "" (at 97.79 93.98 0) (effects (font (size 1.27 1.27)) (hide yes)))
  (property "Datasheet" "" (at 97.79 93.98 0) (effects (font (size 1.27 1.27)) (hide yes)))
  (property "Description" "Power symbol creates a global label with name \"GND\" , ground" (at 97.79 93.98 0) (effects (font (size 1.27 1.27)) (hide yes)))
  (pin "1"))
 (symbol
  (lib_id "EasyEDA:GH39FKSW")
  (at 36.83 55.88 180)
  (unit 1)
  (exclude_from_sim no)
  (in_bom yes)
  (on_board yes)
  (dnp no)
  (fields_autoplaced yes)
  (property "Reference" "U3" (at 33.655 45.72 0) (effects (font (size 1.27 1.27))))
  (property "Value" "GH39FKSW" (at 33.655 48.26 0) (effects (font (size 1.27 1.27))))
  (property "Footprint" "EasyEDA:SOT-23-3_L2.9-W1.3-P1.90-LS2.4-BR" (at 36.83 45.72 0) (effects (font (size 1.27 1.27)) (hide yes)))
  (property "Datasheet" "https://lcsc.com/product-detail/Sensors_GoChip-Elec-Tech-Shanghai-GH39FKSW_C266230.html" (at 36.83 43.18 0) (effects (font (size 1.27 1.27)) (hide yes)))
  (property "Description" "" (at 36.83 55.88 0) (effects (font (size 1.27 1.27)) (hide yes)))
  (property "LCSC Part" "C266230" (at 36.83 40.64 0) (effects (font (size 1.27 1.27)) (hide yes)))
  (pin "2")
  (pin "1")
  (pin "3"))
 (symbol
  (lib_id "Switch:SW_Push")
  (at 39.37 107.95 0)
  (unit 1)
  (exclude_from_sim no)
  (in_bom yes)
  (on_board yes)
  (dnp no)
  (fields_autoplaced yes)
  (property "Reference" "SW1" (at 39.37 100.33 0) (effects (font (size 1.27 1.27))))
  (property "Value" "SW_Push" (at 39.37 102.87 0) (effects (font (size 1.27 1.27))))
  (property "Footprint" "Button_Switch_Keyboard:SW_Cherry_MX_1.00u_PCB" (at 39.37 102.87 0) (effects (font (size 1.27 1.27)) (hide yes)))
  (property "Datasheet" "~" (at 39.37 102.87 0) (effects (font (size 1.27 1.27)) (hide yes)))
  (property "Description" "Push button switch, generic, two pins" (at 39.37 107.95 0) (effects (font (size 1.27 1.27)) (hide yes)))
  (pin "2")
  (pin "1"))
 (symbol
  (lib_id "Switch:SW_Push")
  (at 39.37 118.11 0)
  (unit 1)
  (exclude_from_sim no)
  (in_bom yes)
  (on_board yes)
  (dnp no)
  (fields_autoplaced yes)
  (property "Reference" "SW2" (at 39.37 110.49 0) (effects (font (size 1.27 1.27))))
  (property "Value" "SW_Push" (at 39.37 113.03 0) (effects (font (size 1.27 1.27))))
  (property "Footprint" "Button_Switch_Keyboard:SW_Cherry_MX_1.00u_PCB" (at 39.37 113.03 0) (effects (font (size 1.27 1.27)) (hide yes)))
  (property "Datasheet" "~" (at 39.37 113.03 0) (effects (font (size 1.27 1.27)) (hide yes)))
  (property "Description" "Push button switch, generic, two pins" (at 39.37 118.11 0) (effects (font (size 1.27 1.27)) (hide yes)))
  (pin "2")
  (pin "1"))
 (symbol
  (lib_id "Seeed_Studio_XIAO_Series:XIAO-RP2040-DIP")
  (at 66.04 85.09 0)
  (unit 1)
  (exclude_from_sim no)
  (in_bom yes)
  (on_board yes)
  (dnp no)
  (fields_autoplaced yes)
  (property "Reference" "U2" (at 80.01 82.55 0) (effects (font (size 1.27 1.27))))
  (property "Value" "XIAO-RP2040-DIP" (at 80.01 85.09 0) (effects (font (size 1.27 1.27))))
  (property "Footprint" "Seeed Studio XIAO Series Library:XIAO-RP2040-DIP" (at 80.518 117.348 0) (effects (font (size 1.27 1.27)) (hide yes)))
  (property "Datasheet" "" (at 66.04 85.09 0) (effects (font (size 1.27 1.27)) (hide yes)))
  (property "Description" "" (at 66.04 85.09 0) (effects (font (size 1.27 1.27)) (hide yes)))
  (pin "5")
  (pin "7")
  (pin "11")
  (pin "12")
  (pin "4")
  (pin "13")
  (pin "10")
  (pin "9")
  (pin "8")
  (pin "14")
  (pin "6")
  (pin "1")
  (pin "2")
  (pin "3"))
 (symbol
  (lib_id "power:GND")
  (at 276.86 33.02 90)
  (unit 1)
  (exclude_from_sim no)
  (in_bom yes)
  (on_board yes)
  (dnp no)
  (fields_autoplaced yes)
  (property "Reference" "#PWR02" (at 283.21 33.02 0) (effects (font (size 1.27 1.27)) (hide yes)))
  (property "Value" "GND" (at 280.67 33.0199 90) (effects (font (size 1.27 1.27)) (justify right)))
  (property "Footprint" "" (at 276.86 33.02 0) (effects (font (size 1.27 1.27)) (hide yes)))
  (property "Datasheet" "" (at 276.86 33.02 0) (effects (font (size 1.27 1.27)) (hide yes)))
  (property "Description" "Power symbol creates a global label with name \"GND\" , ground" (at 276.86 33.02 0) (effects (font (size 1.27 1.27)) (hide yes)))
  (pin "1"))
 (symbol
  (lib_id "power:+5V")
  (at 97.79 90.17 270)
  (unit 1)
  (exclude_from_sim no)
  (in_bom yes)
  (on_board yes)
  (dnp no)
  (fields_autoplaced yes)
  (property "Reference" "#PWR020" (at 93.98 90.17 0) (effects (font (size 1.27 1.27)) (hide yes)))
  (property "Value" "+5V" (at 101.6 90.1699 90) (effects (font (size 1.27 1.27)) (justify left)))
  (property "Footprint" "" (at 97.79 90.17 0) (effects (font (size 1.27 1.27)) (hide yes)))
  (property "Datasheet" "" (at 97.79 90.17 0) (effects (font (size 1.27 1.27)) (hide yes)))
  (property "Description" "Power symbol creates a global label with name \"+5V\"" (at 97.79 90.17 0) (effects (font (size 1.27 1.27)) (hide yes)))
  (pin "1"))
 (symbol
  (lib_id "EasyEDA:SK6812MINI-EA")
  (at 265.43 38.1 0)
  (unit 1)
  (exclude_from_sim no)
  (in_bom yes)
  (on_board yes)
  (dnp no)
  (fields_autoplaced yes)
  (property "Reference" "LED9" (at 265.43 29.21 0) (effects (font (size 1.27 1.27))))
  (property "Value" "SK6812MINI-EA" (at 265.43 31.75 0) (effects (font (size 1.27 1.27))))
  (property "Footprint" "EasyEDA:LED-SMD_4P-L3.2-W2.8_SK6812MINI-EA" (at 265.43 46.99 0) (effects (font (size 1.27 1.27)) (hide yes)))
  (property "Datasheet" "" (at 265.43 38.1 0) (effects (font (size 1.27 1.27)) (hide yes)))
  (property "Description" "" (at 265.43 38.1 0) (effects (font (size 1.27 1.27)) (hide yes)))
  (property "LCSC Part" "C5378731" (at 265.43 49.53 0) (effects (font (size 1.27 1.27)) (hide yes)))
  (pin "3")
  (pin "2")
  (pin "4")
  (pin "1"))
 (sheet_instances
  (path ""
   (page "1")))
 (embedded_fonts no))
